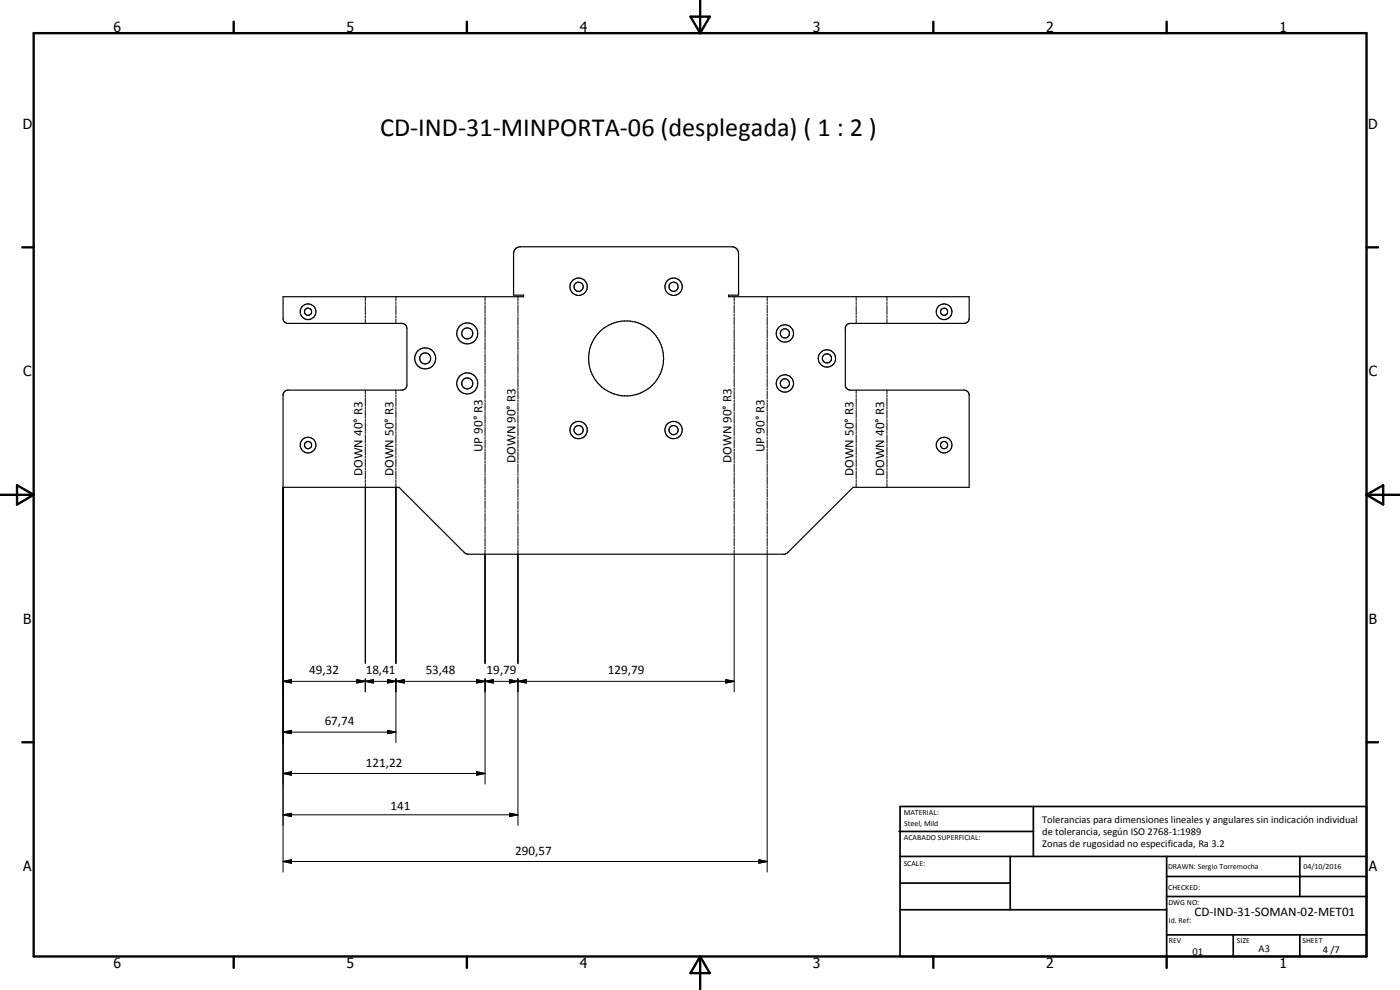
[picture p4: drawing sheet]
<svg xmlns="http://www.w3.org/2000/svg" width="420mm" height="297mm" viewBox="0 0 420 297" stroke-linecap="round" stroke-linejoin="round" font-family="sans-serif">
<g fill="none" stroke="#000" stroke-width=".35">
<path d="M85 89h72.1v-.4h-3v-12.6a2 2 0 0 1 2.1-2h63.5a2 2 0 0 1 1.9 2v12.6h-3v.4h72.3l-.1 6.8-.2 .6-1 .6h-34.4l-1.1 .5-.4 .8v17.5l.6 1 .9 .3h34.1h.6l.7 .6 .3 .8v27.7h-34.9l-19.7 19.7-.9 .4h-95l-.9-.4-19.8-19.7h-34.7v-27.7a1.45 1.45 0 0 1 1.4-1.4h34.2a1.52 1.52 0 0 0 1.5-1.5v-17a1.45 1.45 0 0 0-1.5-1.6l-34.7-.1a1.49 1.49 0 0 1-.9-1.4z"/>
<circle cx="92.5" cy="93.5" r="2.37"/>
<circle cx="92.5" cy="93.5" r="1.08"/>
<circle cx="173.6" cy="86" r="1.38"/>
<circle cx="173.7" cy="86" r="2.61"/>
<circle cx="202.1" cy="86" r="2.61"/>
<circle cx="202.2" cy="86" r="1.37"/>
<circle cx="283.3" cy="93.6" r="1.08"/>
<circle cx="283.3" cy="93.5" r="2.35"/>
<circle cx="127.6" cy="107.5" r="3.1"/>
<circle cx="127.6" cy="107.5" r="1.65"/>
<circle cx="140.2" cy="115" r="1.65"/>
<circle cx="140.2" cy="100" r="1.65"/>
<circle cx="140.2" cy="100" r="3.2"/>
<circle cx="140.2" cy="115" r="3.2"/>
<circle cx="187.9" cy="107.5" r="11.2"/>
<circle cx="235.5" cy="100" r="2.59"/>
<circle cx="235.6" cy="100" r="1.37"/>
<circle cx="235.6" cy="115.1" r="2.6"/>
<circle cx="235.6" cy="115" r="1.39"/>
<circle cx="248.2" cy="107.5" r="1.37"/>
<circle cx="248.2" cy="107.5" r="2.59"/>
<circle cx="92.5" cy="133.5" r="2.37"/>
<circle cx="92.5" cy="133.5" r="1.08"/>
<circle cx="173.6" cy="129" r="1.38"/>
<circle cx="173.6" cy="129" r="2.6"/>
<circle cx="202.1" cy="129.1" r="1.38"/>
<circle cx="202.2" cy="129" r="2.6"/>
<circle cx="283.3" cy="133.6" r="1.08"/>
<circle cx="283.3" cy="133.5" r="2.35"/>
</g>
<g fill="none" stroke="#000" stroke-width=".3">
<path d="M109.6 89v1.4M109.6 90.7v.7M109.6 91.7v2.7M109.6 94.7v.7M109.6 95.7v1.3M118.8 89v1.4M118.8 90.7v.7M118.8 91.7v2.7M118.8 94.7v.7M118.8 95.7v1.3M145.6 89v1.3M145.6 90.6v.6"/>
<path d="M145.6 91.5v2.4M145.6 94.2v.7M145.6 95.2v2.4M145.6 97.9v.7M145.6 98.8v2.5M155.4 89v1.3M155.4 90.6v.6M155.4 91.5v2.4M155.4 94.2v.7M155.4 95.2v2.4M155.4 97.9v.7M155.4 98.8v2.5"/>
<path d="M220.3 89v1.3M220.3 90.6v.6M220.3 91.5v2.4M220.3 94.2v.7M220.3 95.2v2.4M220.3 97.9v.7M220.3 98.8v2.5M230.2 89v1.3M230.2 90.6v.6M230.2 91.5v2.4M230.2 94.2v.7M230.2 95.2v2.4"/>
<path d="M230.2 97.9v.7M230.2 98.8v2.5M257 89v1.4M257 90.7v.7M257 91.7v2.7M257 94.7v.7M257 95.7v1.3M266.2 89v1.4M266.2 90.7v.7M266.2 91.7v2.7M266.2 94.7v.7M266.2 95.7v1.3"/>
<path d="M109.6 117.1v1.1M109.6 118.5v.7M109.6 119.5v2.4M118.8 117.1v1.1M118.8 118.5v.7M118.8 119.5v2.4M145.6 101.6v.6M145.6 102.5v2.5M145.6 105.3v.6M145.6 106.2v2.5M145.6 109v.6M145.6 109.9v2.4"/>
<path d="M145.6 112.6v.7M145.6 113.6v2.4M145.6 116.3v.6M145.6 117.3v2.4M155.4 101.6v.6M155.4 102.5v2.5M155.4 105.3v.6M155.4 106.2v2.5M155.4 109v.6M155.4 109.9v2.4M155.4 112.6v.7M155.4 113.6v2.4"/>
<path d="M155.4 116.3v.6M155.4 117.3v2.4M220.3 101.6v.6M220.3 102.5v2.5M220.3 105.3v.6M220.3 106.2v2.5M220.3 109v.6M220.3 109.9v2.4M220.3 112.6v.7M220.3 113.6v2.4M220.3 116.3v.6M220.3 117.3v2.4"/>
<path d="M230.2 101.6v.6M230.2 102.5v2.5M230.2 105.3v.6M230.2 106.2v2.5M230.2 109v.6M230.2 109.9v2.4M230.2 112.6v.7M230.2 113.6v2.4M230.2 116.3v.6M230.2 117.3v2.4M257 117.1v1.1M257 118.5v.7"/>
<path d="M257 119.5v2.4M266.2 117.1v1.1M266.2 118.5v.7M266.2 119.5v2.4M109.6 122.2v.6M109.6 123.1v2.4M109.6 125.9v.5M109.6 126.7v2.5M109.6 129.5v.6M109.6 130.4v2.4M109.6 133.1v.6M109.6 134v2.5"/>
<path d="M109.6 136.8v.6M109.6 137.7v2.4M118.8 122.2v.6M118.8 123.1v2.4M118.8 125.9v.5M118.8 126.7v2.5M118.8 129.5v.6M118.8 130.4v2.4M118.8 133.1v.6M118.8 134v2.5M118.8 136.8v.6M118.8 137.7v2.4"/>
<path d="M145.6 120v.6M145.6 120.9v2.5M145.6 123.7v.6M145.6 124.6v2.4M145.6 127.4v.6M145.6 128.3v2.4M145.6 131.1v.6M145.6 132v2.4M145.6 134.7v.6M145.6 135.6v2.5M145.6 138.4v.6M145.6 139.3v2.5"/>
<path d="M155.4 120v.6M155.4 120.9v2.5M155.4 123.7v.6M155.4 124.6v2.4M155.4 127.4v.6M155.4 128.3v2.4M155.4 131.1v.6M155.4 132v2.4M155.4 134.7v.6M155.4 135.6v2.5M155.4 138.4v.6M155.4 139.3v2.5"/>
<path d="M220.3 120v.6M220.3 120.9v2.5M220.3 123.7v.6M220.3 124.6v2.4M220.3 127.4v.6M220.3 128.3v2.4M220.3 131.1v.6M220.3 132v2.4M220.3 134.7v.6M220.3 135.6v2.5M220.3 138.4v.6M220.3 139.3v2.5"/>
<path d="M230.2 120v.6M230.2 120.9v2.5M230.2 123.7v.6M230.2 124.6v2.4M230.2 127.4v.6M230.2 128.3v2.4M230.2 131.1v.6M230.2 132v2.4M230.2 134.7v.6M230.2 135.6v2.5M230.2 138.4v.6M230.2 139.3v2.5"/>
<path d="M257 122.2v.6M257 123.1v2.4M257 125.9v.5M257 126.7v2.5M257 129.5v.6M257 130.4v2.4M257 133.1v.6M257 134v2.5M257 136.8v.6M257 137.7v2.4M266.2 122.2v.6M266.2 123.1v2.4"/>
<path d="M266.2 125.9v.5M266.2 126.7v2.5M266.2 129.5v.6M266.2 130.4v2.4M266.2 133.1v.6M266.2 134v2.5M266.2 136.8v.6M266.2 137.7v2.4M85 146.2v115.5M109.6 140.4v.6M109.6 141.4v2.4M109.6 144.1v.6"/>
<path d="M109.6 145v54.1M118.8 140.4v.6M118.8 141.4v2.4M118.8 144.1v.6M118.8 145v54.1M145.6 142.1v.6M145.6 143v2.5M145.6 145.8v.5M145.6 146.7v2.4M145.6 149.4v.6M145.6 150.4v2.4M145.6 153.1v.6"/>
<path d="M145.6 154.1v2.4M145.6 156.8v.6M145.6 157.7v2.4M155.4 142.1v.6M155.4 143v2.5M155.4 145.8v.5M155.4 146.7v2.4M155.4 149.4v.6M155.4 150.4v2.4M155.4 153.1v.6M155.4 154.1v2.4M155.4 156.8v.6"/>
<path d="M155.4 157.7v2.4M220.3 142.1v.6M220.3 143v2.5M220.3 145.8v.5M220.3 146.7v2.4M220.3 149.4v.6M220.3 150.4v2.4M220.3 153.1v.6M220.3 154.1v2.4M220.3 156.8v.6M220.3 157.7v2.4M230.2 142.1v.6"/>
<path d="M230.2 143v2.5M230.2 145.8v.5M230.2 146.7v2.4M230.2 149.4v.6M230.2 150.4v2.4M230.2 153.1v.6M230.2 154.1v2.4M230.2 156.8v.6M230.2 157.7v2.4M257 140.4v.6M257 141.4v2.4M257 144.1v.6"/>
<path d="M257 145v1.2M266.2 140.4v.6M266.2 141.4v2.4M266.2 144.1v.6M266.2 145v1.2M145.6 160.4v.7M145.6 161.4v2.4M145.6 164.1v.7M145.6 165.1v34M155.4 160.4v.7M155.4 161.4v2.4M155.4 164.1v.7"/>
<path d="M155.4 165.1v34M220.3 160.4v.7M220.3 161.4v2.4M220.3 164.1v.7M220.3 165.1v42.5M230.2 160.4v.7M230.2 161.4v2.4M230.2 164.1v.7M230.2 165.1v96.6M85 204.4l2.4-.5v1zM85 219.7l2.4-.5v.9zM85 204.4h135.3"/>
<path d="M85 219.7h33.8M107.1 203.9l2.5 .5-2.5 .5zM109.6 204.4l2.5-.5v1zM109.6 203.7v3.9M116.3 203.9l2.5 .5-2.5 .5zM116.3 219.2l2.5 .5-2.5 .4zM116.3 203.9l5 1v-1l-5 1zM118.8 204.4l2.5-.5v1zM118.8 203.7v19.1M143 203.9l2.6 .5-2.6 .5zM145.6 204.4l2.4-.5v1zM145.6 203.7v31.5"/>
<path d="M152.9 203.9l2.5 .5-2.5 .5zM152.9 203.9l5 1v-1l-5 1zM155.4 204.4l2.5-.5v1zM155.4 203.7v43.9M217.8 203.9l2.5 .5-2.5 .5zM85 232.1l2.4-.5v1zM85 232.1h60.6M143 231.6l2.6 .5-2.6 .5zM85 244.5l2.4-.5v1zM85 258.5l2.4-.5v1zM85 244.5h70.4M85 258.5h145.2"/>
<path d="M152.9 244l2.5 .5-2.5 .5zM227.7 258l2.5 .5-2.5 .5z"/>
</g>
<g fill="none" stroke="#000" stroke-width=".71">
<path d="M10.1 9.9h400v277.1h-400zM70.1 6.5v3.4M140.1 6.5v3.4M207.2 5h5.8l-2.9 4.9zM210.1 0v9.9M280.1 6.5v3.4M350.1 6.5v3.4M6.7 74.2h3.4M410.1 74.2h3.5M.1 148.5h10M5.1 145.6l5 2.9-5 2.9zM410.1 148.5h10"/>
<path d="M410.1 148.5l5-2.9v5.8zM6.7 222.7h3.4M410.1 222.7h3.5M70.1 287v3.4M140.1 287v3.4M210.1 287v10M210.1 287l2.9 5h-5.8zM280.1 287v3.4M350.1 287v3.4"/>
</g>
<g fill="none" stroke="#000" stroke-width=".51">
<path d="M269.8 249.5h40.3M270.1 242h140v45h-140zM270.1 257h140M303.2 257v16M310.1 242v15M350.1 257v30M390.1 257v12M270.1 265h33.1M270.1 273h80M350.1 269h60M350.1 263h60M350.1 280.5h60"/>
<path d="M370.1 280.5v6.5M390.1 280.5v6.5"/>
</g>
<g fill="#000">
<path d="M85 204.4l2.4-.5v1zM85 219.7l2.4-.5v.9zM107.1 203.9l2.5 .5-2.5 .5zM109.6 204.4l2.5-.5v1zM116.3 203.9l2.5 .5-2.5 .5zM118.8 204.4l2.5-.5v1zM143 203.9l2.6 .5-2.6 .5zM145.6 204.4l2.4-.5v1zM152.9 203.9l2.5 .5-2.5 .5zM155.4 204.4l2.5-.5v1zM217.8 203.9l2.5 .5-2.5 .5zM85 232.1l2.4-.5v1z"/>
<path d="M116.3 219.2l2.5 .5-2.5 .4zM143 231.6l2.6 .5-2.6 .5zM85 244.5l2.4-.5v1zM85 258.5l2.4-.5v1zM152.9 244l2.5 .5-2.5 .5zM227.7 258l2.5 .5-2.5 .5z"/>
</g>
<text font-size="7.9" x="114.1" y="40.9">CD-IND-31-MINPORTA-06 (desplegada) ( 1 : 2 )</text>
<g font-size="4.2">
<text x="34" y="9.6">6</text>
<text x="104" y="9.6">5</text>
<text x="174" y="9.6">4</text>
<text x="244" y="9.6">3</text>
<text x="314" y="9.6">2</text>
<text x="384" y="9.6">1</text>
<text x="6.8" y="38.7">D</text>
<text x="410.6" y="38.7">D</text>
<text x="7" y="112.9">C</text>
<text x="410.8" y="112.9">C</text>
<text x="7" y="187.1">B</text>
<text x="410.8" y="187.1">B</text>
<text x="7" y="261.4">A</text>
<text x="410.8" y="261.4">A</text>
<text x="34" y="290.4">6</text>
<text x="104" y="290.4">5</text>
<text x="174" y="290.4">4</text>
<text x="244" y="290.4">3</text>
<text x="314" y="290.4">2</text>
<text x="384" y="290.4">1</text>
</g>
<g font-size="3.9">
<text x="144.8" y="135.6" transform="rotate(-90 144.8 135.6)">UP 90° R3</text>
<text x="229.4" y="135.6" transform="rotate(-90 229.4 135.6)">UP 90° R3</text>
<text x="108.8" y="142.8" transform="rotate(-90 108.8 142.8)">DOWN 40° R3</text>
<text x="118.1" y="142.8" transform="rotate(-90 118.1 142.8)">DOWN 50° R3</text>
<text x="154.7" y="138.9" transform="rotate(-90 154.7 138.9)">DOWN 90° R3</text>
<text x="219.5" y="138.9" transform="rotate(-90 219.5 138.9)">DOWN 90° R3</text>
<text x="256.1" y="142.8" transform="rotate(-90 256.1 142.8)">DOWN 50° R3</text>
<text x="265.4" y="142.8" transform="rotate(-90 265.4 142.8)">DOWN 40° R3</text>
<text x="92.8" y="202.4">49,32</text>
<text x="109.8" y="202.4">18,41</text>
<text x="127.8" y="202.4">53,48</text>
<text x="146" y="202.4">19,79</text>
<text x="182.4" y="202.4">129,79</text>
<text x="97.4" y="217.6">67,74</text>
<text x="109.8" y="230">121,22</text>
<text x="117.2" y="243">141</text>
<text x="154.6" y="256.5">290,57</text>
<text x="358.5" y="275">CD-IND-31-SOMAN-02-MET01</text>
</g>
<g font-size="3.1">
<text x="312.7" y="246.8">Tolerancias para dimensiones lineales y angulares sin indicación individual</text>
<text x="312.7" y="250.4">de tolerancia, según ISO 2768-1:1989</text>
<text x="312.7" y="254">Zonas de rugosidad no especificada, Ra 3.2</text>
<text x="357.9" y="286.4">01</text>
<text x="377.7" y="285.6">A3</text>
<text x="397" y="285.9">4 /7</text>
</g>
<g font-size="2.4">
<text x="271.2" y="244.4">MATERIAL:</text>
<text x="271.3" y="252">ACABADO SUPERFICIAL:</text>
<text x="271.4" y="247.9">Steel, Mild</text>
<text x="271.2" y="259.7">SCALE:</text>
<text x="350.6" y="260.8">DRAWN: Sergio Torremocha</text>
<text x="391.2" y="260.6">04/10/2016</text>
<text x="350.6" y="267">CHECKED:</text>
<text x="350.6" y="271.4">DWG NO:</text>
<text x="350.8" y="276.9">Id. Ref:</text>
<text x="350.8" y="282.8">REV</text>
<text x="371.2" y="282.9">SIZE</text>
<text x="390.9" y="282.9">SHEET</text>
</g>
</svg>
